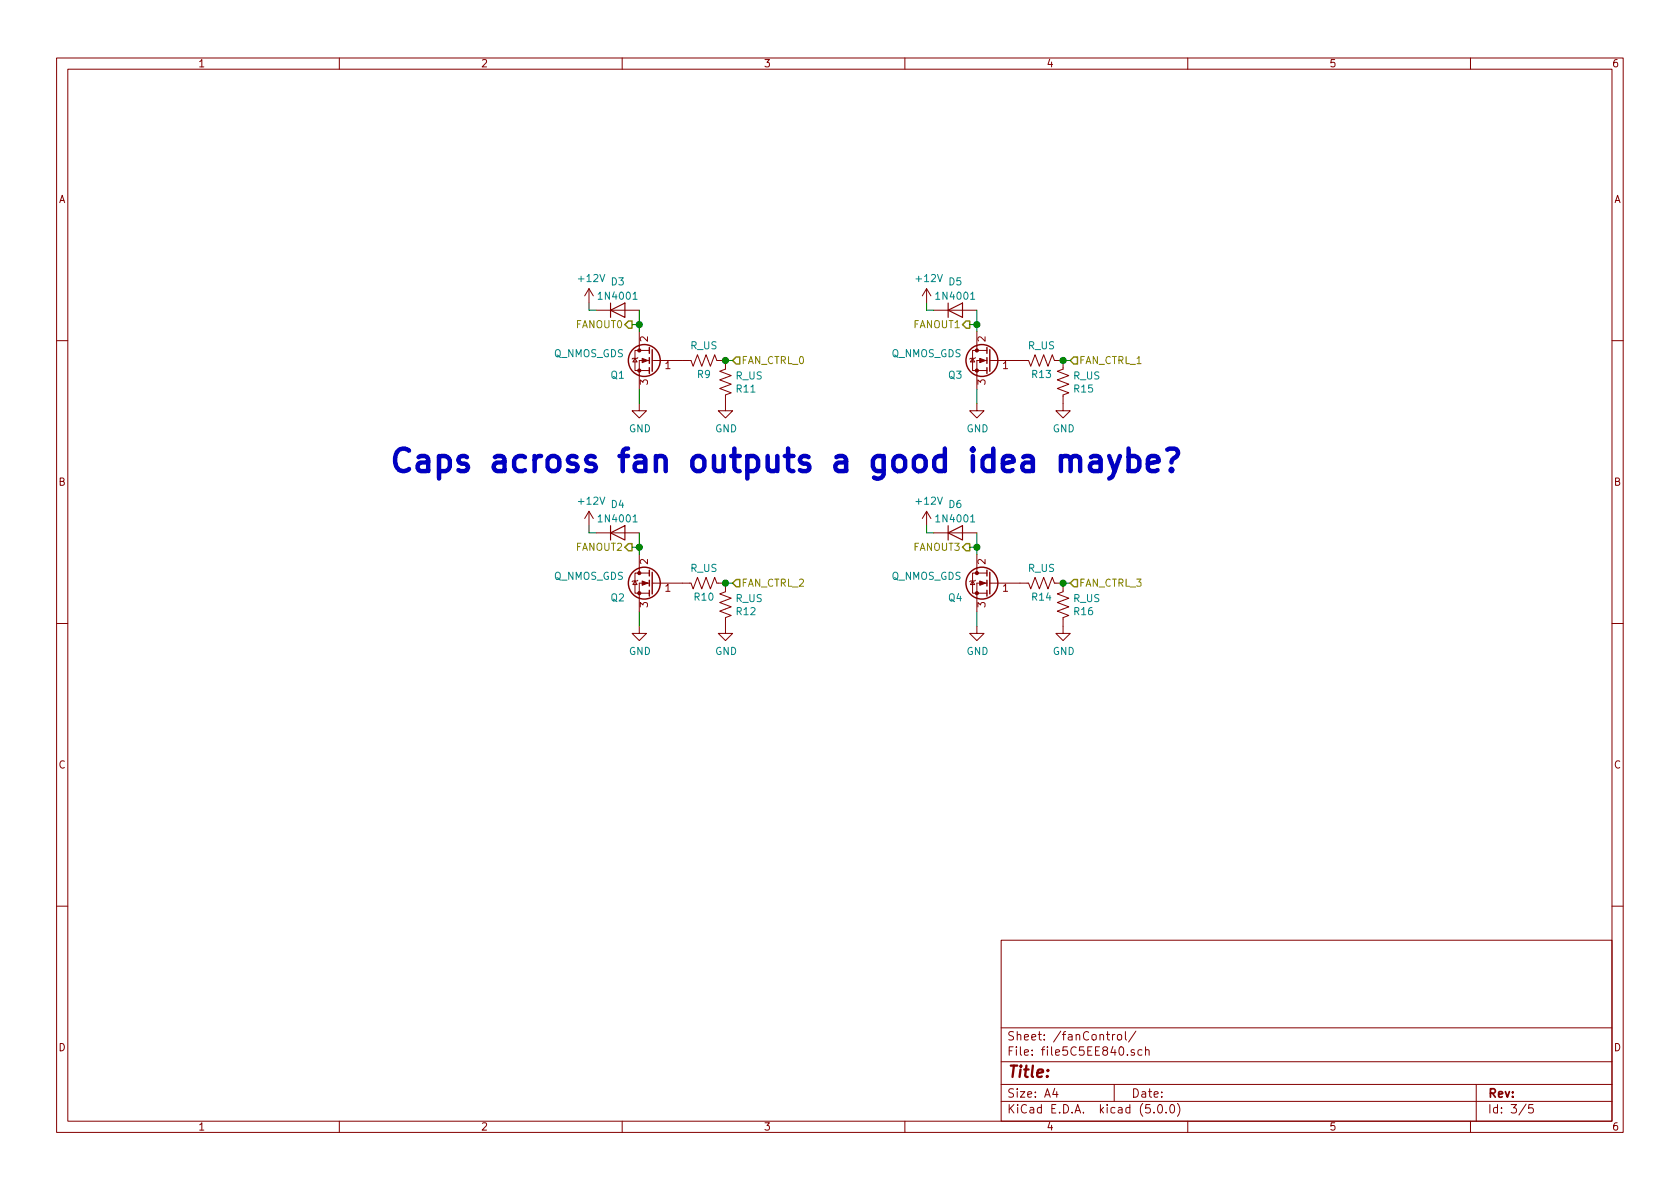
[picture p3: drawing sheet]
<svg xmlns="http://www.w3.org/2000/svg" width="297mm" height="210mm" viewBox="0 0 297 210" stroke-linecap="round" stroke-linejoin="round" font-family="sans-serif">
<g fill="none" stroke="#840000" stroke-width=".18">
<path d="M10 10.3h277v189.9h-277zM12 12.2h273v186.1h-273zM60 10.3v1.9M110 10.3v1.9M160 10.3v1.9M210 10.3v1.9M260 10.3v1.9M104.1 51l-.7 1.3M104.1 51v2.6M104.1 51l.8 1.3M105.4 54.9h7.6M113 58.7v3.3"/>
<path d="M163.8 51l-.7 1.3M163.8 51v2.6M163.8 51l.8 1.3M165.1 54.9h7.6M172.7 58.7v3.3M10 60.2h2M112.3 63.4l.3 .6h-.7zM112.8 63.2l-.2 .2h-.7l-.1 .1M113 62h-.7v3.5h2.5M113 71.4v1.2h1.3l-1.3 1.3-1.2-1.3h1.2M113 62h1.8M114.8 63.7h-1.8v5.1"/>
<path d="M115.3 63.7h.2M115.6 63.7h6.6l.4 1.1 .7-2.1 .8 2.1 .7-2.1 .8 2.1 .8-2.1 .3 1h1.6v1.6l-1 .4 2 .7-2 .8 2 .7-2 .8 2 .8-1 .3v2.8h1.2l-1.2 1.3-1.3-1.3h1.3M172 63.4l.3 .6h-.7zM172.5 63.2l-.2 .2h-.7l-.2 .1M172.7 62h-.7v3.5h2.5M172.7 71.4v1.2h1.3l-1.3 1.3-1.3-1.3h1.3M172.7 62h1.8M174.5 63.7h-1.8v5.1M175 63.7h.2M175.3 63.7h6.6l.3 1.1 .8-2.1 .8 2.1 .7-2.1 .8 2.1 .8-2.1 .3 1h1.6v1.6l-1.1 .4 2.1 .7-2.1 .8 2.1 .7-2.1 .8 2.1 .8-1 .3v2.8h1.2l-1.2 1.3-1.3-1.3h1.3M285 60.2h2M104.1 90.4v2.6"/>
<path d="M104.1 90.4l-.7 1.3M104.1 90.4l.8 1.3M105.4 94.2h7.6M113 98v3.3M163.8 90.4v2.6M163.8 90.4l-.7 1.3M163.8 90.4l.8 1.3M165.1 94.2h7.6M172.7 98v3.3M10 110.3h2M112.3 102.7l.3 .7h-.7zM112.8 102.6l-.2 .1h-.7l-.1 .2"/>
<path d="M113 101.3h-.7v3.6h2.5M113 110.7v1.3h1.3l-1.3 1.3-1.2-1.3h1.2M113 101.3h1.8M114.8 103.1h-1.8v5.1M115.3 103.1h.2M115.6 103.1h6.6l.4 1 .7-2 .8 2 .7-2 .8 2 .8-2 .3 1h1.6v1.5l-1 .4 2 .8-2 .7 2 .8-2 .8 2 .7-1 .4v2.8h1.2l-1.2 1.3-1.3-1.3h1.3M172 102.7l.3 .7h-.7zM172.5 102.6l-.2 .1h-.7l-.2 .2M172.7 101.3h-.7v3.6h2.5M172.7 110.7v1.3h1.3l-1.3 1.3-1.3-1.3h1.3M172.7 101.3h1.8M174.5 103.1h-1.8v5.1"/>
<path d="M175 103.1h.2M175.3 103.1h6.6l.3 1 .8-2 .8 2 .7-2 .8 2 .8-2 .3 1h1.6v1.5l-1.1 .4 2.1 .8-2.1 .7 2.1 .8-2.1 .8 2.1 .7-1 .4v2.8h1.2l-1.2 1.3-1.3-1.3h1.3M285 110.3h2M10 160.2h2M177 166.3h108v32h-108zM285 160.2h2M60 198.3v1.9M110 198.3v1.9M160 198.3v1.9M177 194.8h108M177 191.8h108M177 187.8h108"/>
<path d="M177 181.8h108M186.5 192.5l-.4 1h1M186.8 193v1M195.6 182.9h.6M195.8 182.4v1.3l.4 .2M196.7 182.9v1M197 191.8v3M197.1 182.9l-.3 .1-.1 .2M197.6 183.1l.2-.2 .5 .2v.7l-.3 .1-.4-.1zM199 182.4v1.3l.2 .2M200.6 185.7l-.4-.1-.2 .2 .1 .2 .5 .2v.3h-.6M200.8 182.3l-1.3 2"/>
<path d="M201.9 185.7l-.4-.1-.3 .3 .1 .6h.6M202.5 185.7l.3-.1 .3 .1 .1 .9M202.5 185.1v1.5M204 196.7v.1M204.8 195.5l.4-.2a.94 .94 0 0 1 0 1.5 .79 .79 0 0 1-.4-1.3zM206.2 196.7v.1M207 195.4l.3-.1a.94 .94 0 0 1 0 1.5 .82 .82 0 0 1-.3-1.4zM208.2 195.1a1.71 1.71 0 0 1 0 2.3M210 198.3v1.9M260 198.3v1.9M261 191.8v6.5M269.8 195.2l-1.2 2"/>
<path d="M271 195.3h-.7v.7l.2-.1 .5 .1 .1 .2-.1 .5-.2 .1-.5-.1"/>
</g>
<g fill="none" stroke="#840000" stroke-width=".25">
<path d="M114.8 61.5v1M114.8 63.2v1.1M114.8 65v1M115.3 61.8v3.9M174.5 61.5v1M174.5 63.2v1.1M174.5 65v1M175 61.8v3.9M114.8 100.8v1M114.8 102.6v1M114.8 104.4v1M115.3 101.2v3.8"/>
<path d="M174.5 100.8v1M174.5 102.6v1M174.5 104.4v1M175 101.2v3.8"/>
<circle cx="113.9" cy="63.7" r="2.82"/>
<circle cx="173.6" cy="63.7" r="2.82"/>
<circle cx="113.9" cy="103.1" r="2.82"/>
<circle cx="173.6" cy="103.1" r="2.82"/>
</g>
<g fill="#840000" stroke="#840000" stroke-width=".18">
<path d="M113.5 63.4l1.1 .3-1.1 .4z"/>
<path d="M173.2 63.4l1 .3-1 .4z"/>
<path d="M113.5 102.7l1.1 .4-1.1 .4z"/>
<path d="M173.2 102.7l1 .4-1 .4z"/>
<circle cx="113" cy="65.5" r=".28"/>
<circle cx="113" cy="62" r=".28"/>
<circle cx="172.7" cy="65.5" r=".28"/>
<circle cx="172.7" cy="62" r=".28"/>
<circle cx="113" cy="104.9" r=".28"/>
<circle cx="113" cy="101.3" r=".28"/>
<circle cx="172.7" cy="104.9" r=".28"/>
<circle cx="172.7" cy="101.3" r=".28"/>
</g>
<path d="M107.9 54.9l2.6-1.3v2.5zM107.9 53.6v2.5M167.6 54.9l2.6-1.3v2.5zM167.6 53.6v2.5M107.9 94.2l2.6-1.2v2.5zM107.9 93v2.5M167.6 94.2l2.6-1.2v2.5zM167.6 93v2.5" fill="none" stroke="#840000" stroke-width=".2"/>
<path d="M111.9 52.9h.7M171.6 52.9h.7M111.9 92.3h.7M171.6 92.3h.7" fill="none" stroke="#008484" stroke-width=".18"/>
<g fill="none" stroke="#008400" stroke-width=".18">
<path d="M104.1 53.6v1.3h1.3M111.8 57.4h1.2M113 54.9v3.8M163.8 53.6v1.3h1.3M171.4 57.4h1.3M172.7 54.9v3.8M113 68.8v2.6M128.3 63.7h1.2M172.7 68.8v2.6M188 63.7h1.2M104.1 93v1.2h1.3M111.8 96.8h1.2"/>
<path d="M113 94.2v3.8M163.8 93v1.2h1.3M171.4 96.8h1.3M172.7 94.2v3.8M113 108.2v2.5M128.3 103.1h1.2M172.7 108.2v2.5M188 103.1h1.2"/>
</g>
<path d="M110.5 57.4l.6-.6h.7v1.2h-.7zM170.8 56.8h.6v1.2h-.6l-.6-.6zM130.2 63.1h.6v1.3h-.6l-.7-.7zM189.9 63.1h.6v1.3h-.6l-.7-.7zM110.5 96.8l.6-.7h.7v1.3h-.7zM170.8 96.1h.6v1.3h-.6l-.6-.6zM130.2 102.5h.6v1.3h-.6l-.7-.7zM189.2 103.1l.7-.6h.6v1.3h-.6z" fill="none" stroke="#848400" stroke-width=".25"/>
<g fill="#008400" stroke="#008400" stroke-width=".25">
<circle cx="113" cy="57.4" r=".51"/>
<circle cx="128.3" cy="63.7" r=".51"/>
<circle cx="172.7" cy="57.4" r=".51"/>
<circle cx="188" cy="63.7" r=".51"/>
<circle cx="113" cy="96.8" r=".51"/>
<circle cx="128.3" cy="103.1" r=".51"/>
<circle cx="172.7" cy="96.8" r=".51"/>
<circle cx="188" cy="103.1" r=".51"/>
</g>
<path d="M199.5 79.3v4M206.4 79.5l.4-.2h.9a.88 .88 0 0 1 .6 .9 .88 .88 0 0 1-.8 .8l-.2 .2-.2 .6M189.3 81.2l.2-.4 .4-.2h.5l.4 .2 .2 .4v2.1M192.9 80.8l.4-.2h.7l.4 .2 .2 .4v2.1M194.6 81.6l-.4 .2h-.9a.79 .79 0 0 0-.6 .7 .79 .79 0 0 0 .6 .8h.9l.4-.2M196.1 80.6l1 2.7M198 80.6l-1.3 3.6-.6 .4M199.5 80.8l.4-.2h.8l.5 .4 .2 .4v1.1l-.3 .6-.4 .2h-.8l-.4-.2M202.9 82l2-.4-.2-.8-.4-.2h-.8l-.4 .2-.2 .4v1.5l.2 .4 .4 .2h.8l.4-.2M207.1 82.9l.2 .2-.2 .2-.2-.2 .2-.2v.4" fill="none" stroke="#0000c2" stroke-width=".79"/>
<text font-size="5.6" fill="#0000c2" x="68.6" y="83.5">Caps across fan outputs a good idea maybe?</text>
<text font-size="2.8" fill="#840000" x="178" y="190.5">Title:</text>
<g font-size="2.1" fill="#840000">
<text x="178" y="184">Sheet: /fanControl/</text>
<text x="178" y="186.7">File: file5C5EE840.sch</text>
<text x="178" y="196.9">KiCad E.D.A. kicad (5.0.0)</text>
<text x="178" y="194.1">Size: A4</text>
<text x="200" y="194.1">Date:</text>
<text x="263" y="194.1">Rev:</text>
<text x="263" y="196.9">Id: 3/5</text>
</g>
<g font-size="1.8" fill="#840000">
<text x="35" y="11.9">1</text>
<text x="85" y="11.9">2</text>
<text x="135" y="11.9">3</text>
<text x="185" y="11.9">4</text>
<text x="235" y="11.9">5</text>
<text x="285" y="11.9">6</text>
<text x="10.4" y="35.9">A</text>
<text x="285.4" y="35.9">A</text>
<text x="114.6" y="60.4" transform="rotate(-90 114.6 60.4)">2</text>
<text x="117.6" y="65.3">1</text>
<text x="174.2" y="60.4" transform="rotate(-90 174.2 60.4)">2</text>
<text x="177.3" y="65.3">1</text>
<text x="114.6" y="68" transform="rotate(-90 114.6 68)">3</text>
<text x="174.2" y="68" transform="rotate(-90 174.2 68)">3</text>
<text x="10.4" y="85.9">B</text>
<text x="285.4" y="85.9">B</text>
<text x="114.6" y="99.8" transform="rotate(-90 114.6 99.8)">2</text>
<text x="174.2" y="99.8" transform="rotate(-90 174.2 99.8)">2</text>
<text x="114.6" y="107.4" transform="rotate(-90 114.6 107.4)">3</text>
<text x="117.6" y="104.6">1</text>
<text x="174.2" y="107.4" transform="rotate(-90 174.2 107.4)">3</text>
<text x="177.3" y="104.6">1</text>
<text x="10.4" y="135.9">C</text>
<text x="285.4" y="135.9">C</text>
<text x="10.4" y="185.9">D</text>
<text x="285.4" y="185.9">D</text>
<text x="35" y="199.9">1</text>
<text x="85" y="199.9">2</text>
<text x="135" y="199.9">3</text>
<text x="185" y="199.9">4</text>
<text x="235" y="199.9">5</text>
<text x="285" y="199.9">6</text>
</g>
<g font-size="1.8" fill="#008484">
<text x="102.4" y="49.9">+12V</text>
<text x="106.1" y="53">1N4001</text>
<text x="108.1" y="50.5">D3</text>
<text x="162.1" y="49.9">+12V</text>
<text x="165.8" y="53">1N4001</text>
<text x="167.8" y="50.5">D5</text>
<text x="97.9" y="63.2">Q_NMOS_GDS</text>
<text x="122.1" y="61.8">R_US</text>
<text x="157.6" y="63.2">Q_NMOS_GDS</text>
<text x="181.8" y="61.8">R_US</text>
<text x="108.1" y="67">Q1</text>
<text x="123.3" y="66.8">R9</text>
<text x="130.1" y="67.1">R_US</text>
<text x="130.3" y="69.4">R11</text>
<text x="167.7" y="67">Q3</text>
<text x="182.5" y="66.8">R13</text>
<text x="189.8" y="67.1">R_US</text>
<text x="190" y="69.4">R15</text>
<text x="111.2" y="76.4">GND</text>
<text x="126.4" y="76.4">GND</text>
<text x="170.9" y="76.4">GND</text>
<text x="186.1" y="76.4">GND</text>
<text x="102.4" y="89.2">+12V</text>
<text x="108.1" y="89.8">D4</text>
<text x="162.1" y="89.2">+12V</text>
<text x="167.8" y="89.8">D6</text>
<text x="106.1" y="92.4">1N4001</text>
<text x="165.8" y="92.4">1N4001</text>
<text x="122.1" y="101.1">R_US</text>
<text x="181.8" y="101.1">R_US</text>
<text x="97.9" y="102.5">Q_NMOS_GDS</text>
<text x="108.1" y="106.3">Q2</text>
<text x="122.8" y="106.2">R10</text>
<text x="130.1" y="106.5">R_US</text>
<text x="157.6" y="102.5">Q_NMOS_GDS</text>
<text x="167.7" y="106.3">Q4</text>
<text x="182.5" y="106.2">R14</text>
<text x="189.8" y="106.5">R_US</text>
<text x="130.3" y="108.8">R12</text>
<text x="190" y="108.8">R16</text>
<text x="111.2" y="115.8">GND</text>
<text x="126.4" y="115.8">GND</text>
<text x="170.9" y="115.8">GND</text>
<text x="186.1" y="115.8">GND</text>
</g>
<g font-size="1.8" fill="#848400">
<text x="101.9" y="58">FANOUT0</text>
<text x="161.6" y="58">FANOUT1</text>
<text x="131.1" y="64.4">FAN_CTRL_0</text>
<text x="190.8" y="64.4">FAN_CTRL_1</text>
<text x="101.9" y="97.4">FANOUT2</text>
<text x="161.6" y="97.4">FANOUT3</text>
<text x="131.1" y="103.8">FAN_CTRL_2</text>
<text x="190.8" y="103.8">FAN_CTRL_3</text>
</g>
</svg>
